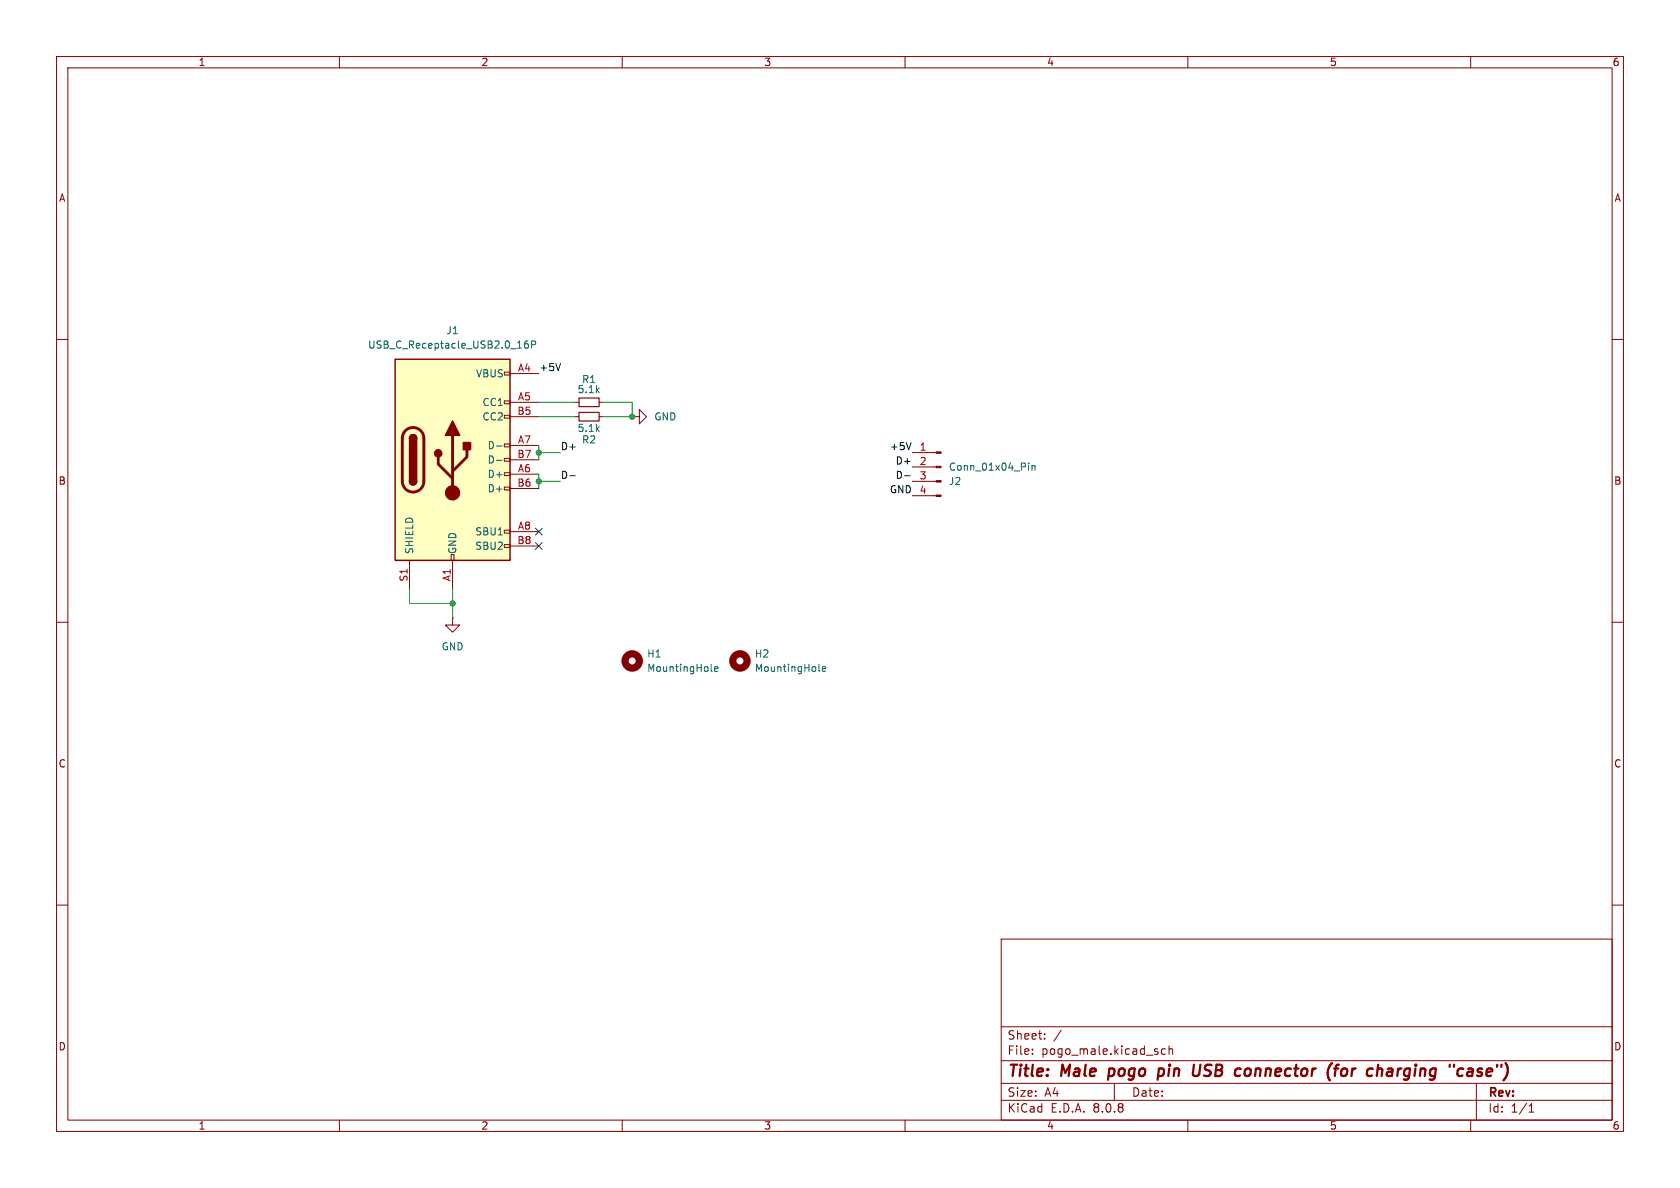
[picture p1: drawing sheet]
<svg xmlns="http://www.w3.org/2000/svg" width="297mm" height="210mm" viewBox="0 0 297 210" stroke-linecap="round" stroke-linejoin="round" font-family="sans-serif">
<g fill="none" stroke="#840000" stroke-width=".18">
<path d="M10 10h277v190h-277zM12 12h273v186h-273zM60 10v2M110 10v2M160 10v2M210 10v2M260 10v2M10 60h2M101.6 73.7h.8M105.9 73.7h.8M285 60h2M10 110h2"/>
<path d="M80 109.2v1.3h1.3l-1.3 1.3-1.3-1.3h1.3M80 109.2h.1M285 110h2M10 160h2M177 166h108v32h-108zM285 160h2M60 198v2M110 198v2M160 198v2M177 194.5h108M177 191.5h108M177 187.5h108"/>
<path d="M177 181.5h108M182.5 186.3v.1M182.5 185.5v.1M184.7 183.6v.1M184.7 182.8v.1M187.6 182.1l-1.3 2M197 191.5v3M206 185.5l-.4-.1-.3 .3v.4l.2 .2h.5M206.7 185.5l.2-.1 .3 .1 .1 .9M206.7 184.9v1.5M210 198v2M260 198v2"/>
<path d="M261 191.5v6.5M270.3 196.6h.9M270.3 195.5l.4-.4v1.5"/>
</g>
<g fill="none" stroke="#840000" stroke-width=".4">
<path d="M196.1 188.9l-.2 2M204.7 190.1l.2 .1 .6-.1M204.9 189l.2-.1 .5 .1M204.9 188.9l-.3 2M212.2 188.2l-.2 1.6-.4 .4M220.9 190a.57 .57 0 0 1-.7 .1M221 189a.57 .57 0 0 0-.8 .1M235.5 187.9l-.3 .4M235.8 188.9h.8M236.7 188.2l-.4 .1M238 189a.59 .59 0 0 0-.9 .3v.7a.53 .53 0 0 0 .9 0M245.9 188.9l-.5 .1"/>
<path d="M246 189.4h-.5a.4 .4 0 0 0-.3 .4 .4 .4 0 0 0 .2 .4h.5M259.4 190.1l.2 .1 .7-.1M259.6 189l.2-.1 .5 .1v1.2M260.4 189.4h-.7l-.3 .3M261.1 190.1l.6 .1M261.6 188.9l-.2 .1-.2 .3 .3 .2"/>
</g>
<path d="M102.4 72.9h3.5v1.5h-3.5z" fill="none" stroke="#840000" stroke-width=".2"/>
<path d="M69.8 63.5h20.4v35.6h-20.4z" fill="#ffffc2"/>
<g fill="none" stroke="#840000" stroke-width=".18">
<path d="M89.2 78.5h1v.5h-1zM89.2 73.4h1v.5h-1zM89.2 70.9h1v.5h-1zM89.2 65.8h1v.5h-1zM90.2 66h5M90.2 71.1h5M90.2 78.7h5M90.2 73.7h5M101.6 71.1h.8M105.9 71.1h.8M111.8 73.7h1.2v-1.3l1.3 1.3-1.3 1.2v-1.2M111.8 73.7h.1"/>
<path d="M72.4 99.1v5M79.8 98h.5v1.1h-.5zM80 99.1v5M89.2 96.3h1v.5h-1zM89.2 93.7h1v.5h-1zM89.2 86.1h1v.5h-1zM89.2 83.6h1v.5h-1zM89.2 81h1v.5h-1zM90.2 83.8h5M90.2 94h5M90.2 86.4h5M90.2 81.3h5"/>
<path d="M90.2 96.5h5M161.3 87.6h4.2M161.3 85.1h4.2M161.3 82.6h4.2M161.3 80h4.2"/>
</g>
<path d="M69.8 63.5h20.4v35.6h-20.4zM72.4 77.5a.64 .64 0 0 1 .6-.7 .64 .64 0 0 1 .7 .7M72.4 85.1a.64 .64 0 0 0 .6 .6 .64 .64 0 0 0 .7-.6" fill="none" stroke="#840000" stroke-width=".25"/>
<path d="M71.7 76.1a1.9 1.9 0 0 1 2-.4 1.9 1.9 0 0 1 1.2 1.8v7.6a1.91 1.91 0 0 1-1.9 1.9 1.91 1.91 0 0 1-1.9-1.9v-7.8l.2-.6zM80 77v10.1M82.5 79.5v1.3l-2.5 2.5M77.5 80.8v1.2l2.5 2.6" fill="none" stroke="#840000" stroke-width=".51"/>
<g fill="#840000" stroke="#840000" stroke-width=".25">
<path d="M72.4 85.1h1.3a.64 .64 0 0 1-.7 .6 .64 .64 0 0 1-.6-.6z"/>
<path d="M72.4 77.5h1.3v7.6h-1.3z"/>
<path d="M72.6 77a.64 .64 0 0 1 .7-.1 .64 .64 0 0 1 .4 .6h-1.3z"/>
<path d="M80 74.4l1.3 2.6h-2.6z"/>
<path d="M81.9 78.2h1.3v1.3h-1.3z"/>
<circle cx="77.5" cy="80.1" r=".63"/>
</g>
<g fill="#840000" stroke="#840000" stroke-width=".18">
<path d="M165.5 87.5h.9v.3h-.9z"/>
<path d="M165.5 85h.9v.2h-.9z"/>
<path d="M165.5 82.4h.9v.3h-.9z"/>
<path d="M165.5 79.9h.9v.2h-.9z"/>
<circle cx="80" cy="87.1" r="1.27"/>
</g>
<path d="M87.8 78.8h1M93.3 60.3h-.3a.86 .86 0 0 0 0 1.2l.4-.1v-.4l-.2-.2h-.2l-.3 .2M94 60.9h.6l.1-.2-.1-.3-.6-.1v1.2M87.8 81.4h1M181.8 81.9v.1M181.8 82.3v.8M182.4 82.3v.8M182.4 82.4l.2-.1h.3l.1 .8M125.7 118.5l.2 .2M126.3 118.3l.6-.2v-.2l-.4-.1-.2 .2 .1 .6h.5M144.8 118.5l.2 .2M145.4 118.3l.6-.2-.1-.2-.3-.1-.2 .2v.6h.5" fill="none" stroke="#006464" stroke-width=".18"/>
<path d="M102.4 70.4h3.5v1.5h-3.5z" fill="none" stroke="#840000" stroke-width=".2"/>
<g fill="none" stroke="#840000" stroke-width="1.3">
<circle cx="111.8" cy="116.8" r="1.27"/>
<circle cx="130.8" cy="116.8" r="1.27"/>
</g>
<path d="M99.1 64.3l-.4 1.2M161.1 78.2l-.5 1.3M100.7 84.1h1M159.9 84.1h1" fill="none" stroke="#0f0f0f" stroke-width=".18"/>
<path d="M95.2 78.7v2.6M95.2 73.7h6.4M95.2 71.1h6.4M106.7 71.1h5.1v2.6h-5.1M95.2 83.8v2.6M95.2 80h3.9M95.2 85.1h3.9M72.4 104.1v2.6h7.6M80 104.1v5.1" fill="none" stroke="#009600" stroke-width=".18"/>
<path d="M94.6 95.9l1.3 1.2M94.6 93.4l1.3 1.2M95.9 95.9l-1.3 1.2M95.9 93.4l-1.3 1.2" fill="none" stroke="#000084" stroke-width=".18"/>
<g fill="#009600" stroke="#009600" stroke-width=".18">
<circle cx="95.2" cy="85.1" r=".46"/>
<circle cx="111.8" cy="73.7" r=".46"/>
<circle cx="95.2" cy="80" r=".46"/>
<circle cx="80" cy="106.7" r=".46"/>
</g>
<g font-size="2.8" fill="#840000">
<text x="178" y="190.9">Title:</text>
<text x="187.7" y="190.9">Male</text>
<text x="196.8" y="190.9">pogo</text>
<text x="206.4" y="190.9">pin</text>
<text x="213.3" y="190.9">USB</text>
<text x="221.6" y="190.9">connector</text>
<text x="238.7" y="190.9">(for</text>
<text x="246.6" y="190.9">charging</text>
<text x="261.8" y="190.9">&quot;case&quot;)</text>
</g>
<g font-size="2.1" fill="#840000">
<text x="178" y="184">Sheet:</text>
<text x="178" y="186.7">File:</text>
<text x="184.1" y="186.7">pogo_male.kicad_sch</text>
<text x="178" y="196.9">KiCad</text>
<text x="178" y="194.1">Size:</text>
<text x="184.7" y="194.1">A4</text>
<text x="185.7" y="196.9">E.D.A.</text>
<text x="193.3" y="196.9">8.0.8</text>
<text x="200" y="194.1">Date:</text>
<text x="263" y="194.3">Rev:</text>
<text x="263" y="196.9">Id:</text>
<text x="267.1" y="196.9">1/1</text>
</g>
<g font-size="1.8" fill="#840000">
<text x="35" y="11.9">1</text>
<text x="85" y="11.9">2</text>
<text x="135" y="11.9">3</text>
<text x="185" y="11.9">4</text>
<text x="235" y="11.9">5</text>
<text x="285" y="11.9">6</text>
<text x="10.3" y="35.9">A</text>
<text x="285.3" y="35.9">A</text>
<text x="10.3" y="85.9">B</text>
<text x="285.3" y="85.9">B</text>
<text x="10.3" y="135.9">C</text>
<text x="285.3" y="135.9">C</text>
<text x="10.3" y="185.9">D</text>
<text x="285.3" y="185.9">D</text>
<text x="35" y="199.9">1</text>
<text x="85" y="199.9">2</text>
<text x="135" y="199.9">3</text>
<text x="185" y="199.9">4</text>
<text x="235" y="199.9">5</text>
<text x="285" y="199.9">6</text>
</g>
<g font-size="1.8" fill="#006464">
<text x="78.8" y="59.3">J1</text>
<text x="65" y="61.8">USB_C_Receptacle_USB2.0_16P</text>
<text x="84.1" y="66.9">VBUS</text>
<text x="85.2" y="72">CC1</text>
<text x="102" y="69.7">5.1k</text>
<text x="102.8" y="67.9">R1</text>
<text x="85.2" y="74.5">CC2</text>
<text x="102" y="76.6">5.1k</text>
<text x="115.6" y="74.5">GND</text>
<text x="86.1" y="79.6">D-</text>
<text x="86.1" y="82.1">D-</text>
<text x="102.8" y="78.6">R2</text>
<text x="167.6" y="83.4">Conn_01x04_Pin</text>
<text x="86.1" y="84.7">D+</text>
<text x="86.1" y="87.2">D+</text>
<text x="167.6" y="86">J2</text>
<text x="83.9" y="94.8">SBU1</text>
<text x="73.3" y="98" transform="rotate(-90 73.3 98)">SHIELD</text>
<text x="80.9" y="98" transform="rotate(-90 80.9 98)">GND</text>
<text x="83.9" y="97.4">SBU2</text>
<text x="78" y="115.2">GND</text>
<text x="114.3" y="116.4">H1</text>
<text x="114.3" y="119">MountingHole</text>
<text x="133.4" y="116.4">H2</text>
<text x="133.4" y="119">MountingHole</text>
</g>
<g font-size="1.8" fill="#a90000">
<text x="91.5" y="65.8">A4</text>
<text x="91.5" y="70.9">A5</text>
<text x="91.4" y="73.4">B5</text>
<text x="91.4" y="81">B7</text>
<text x="91.5" y="83.6">A6</text>
<text x="91.5" y="78.5">A7</text>
<text x="162.5" y="79.8">1</text>
<text x="162.5" y="82.3">2</text>
<text x="91.4" y="86.1">B6</text>
<text x="162.5" y="84.8">3</text>
<text x="162.5" y="87.4">4</text>
<text x="91.5" y="93.7">A8</text>
<text x="91.4" y="96.3">B8</text>
<text x="72.1" y="102.9" transform="rotate(-90 72.1 102.9)">S1</text>
<text x="79.8" y="102.9" transform="rotate(-90 79.8 102.9)">A1</text>
</g>
<g font-size="1.8" fill="#0f0f0f">
<text x="95.2" y="65.7">+5V</text>
<text x="99.1" y="79.7">D+</text>
<text x="157.2" y="79.7">+5V</text>
<text x="158.2" y="82.2">D+</text>
<text x="99.1" y="84.7">D-</text>
<text x="157.2" y="87.3">GND</text>
<text x="158.2" y="84.7">D-</text>
</g>
</svg>
